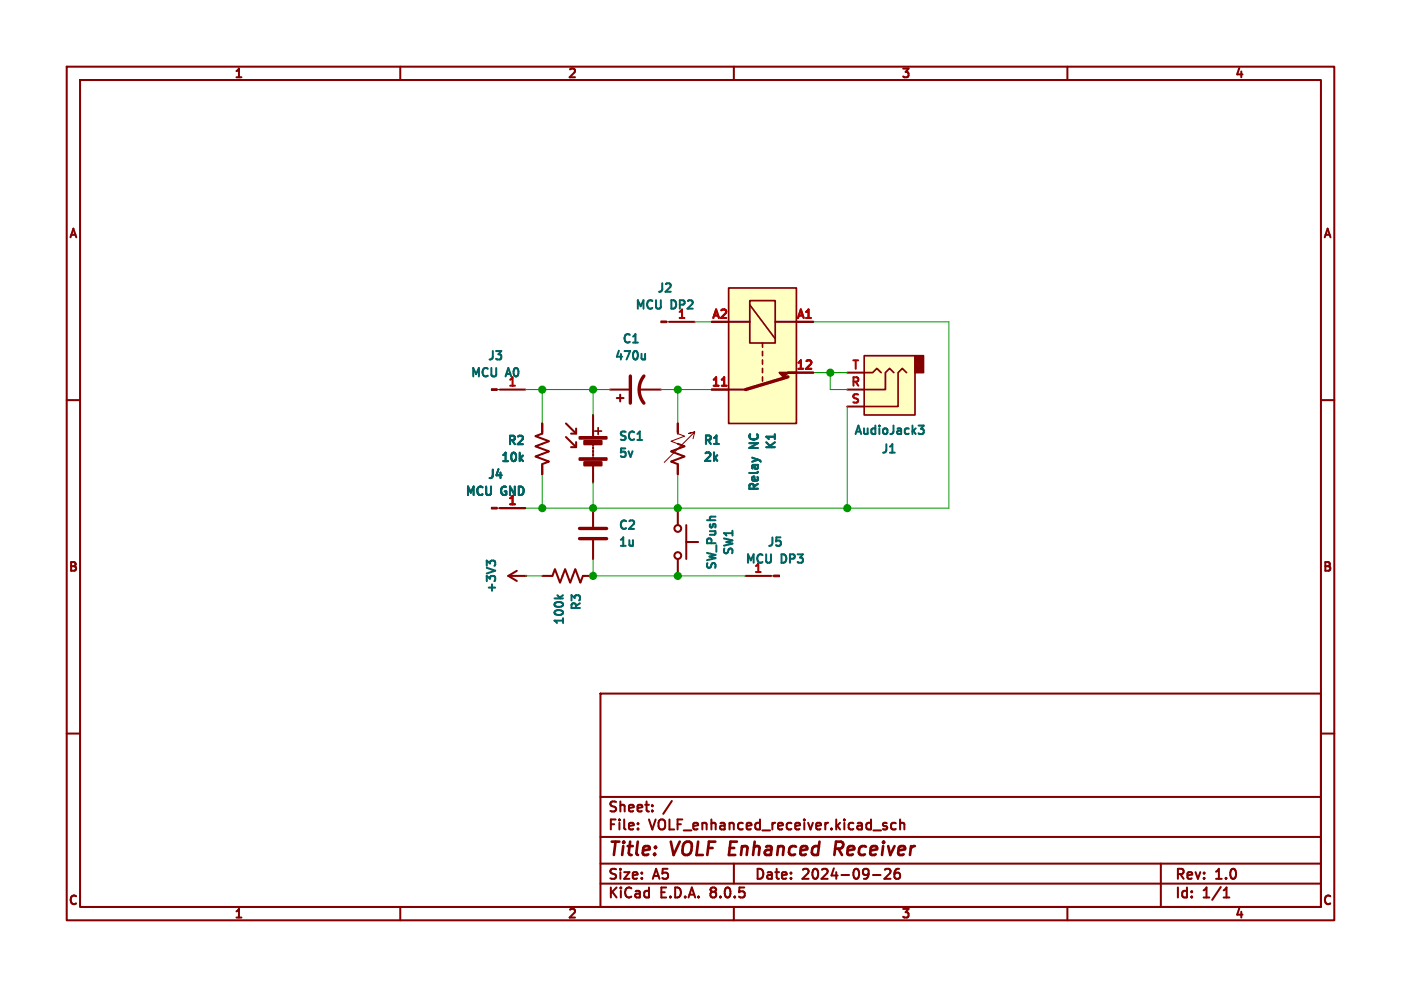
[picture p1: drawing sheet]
<svg xmlns="http://www.w3.org/2000/svg" width="210mm" height="148mm" viewBox="0 0 210 148" stroke-linecap="round" stroke-linejoin="round" font-family="sans-serif">
<g fill="none" stroke="#840000" stroke-width=".3">
<path d="M10 10h190v128h-190zM12 12h186v124h-186zM60 10v2M110 10v2M160 10v2M10 60h2M74.9 58.4h3.8M198 60h2M74.9 76.2h3.8M81.3 63.5v1.5l-1 .4 2 .8-2 .7 2 .8-2 .8 2 .7-1 .4v1.5M84.8 65.5l1.6 1.6M84.8 63.5l1.6 1.5"/>
<path d="M86.4 66.3v.8h-.8M86.4 64.3v.7h-.8M88.9 62.2v3.3M88.9 66.5v.3M88.9 67.1v.2M88.9 67.6v.2M88.9 68.1v.2M88.9 68.6v.2M88.9 69.9v2.5M88.9 76.2v2.8M101.6 76.2v2.5M102.9 78.7v5.1"/>
<path d="M76.2 86.4l1.3 .7M76.2 86.4h2.5M77.5 85.6l-1.3 .8M88.9 81v2.8M101.6 83.8v2.6M102.9 81.3h1.7M10 110h2M90 104h108v32h-108zM90 119.5h108M198 110h2M60 136v2M90 132.5h108"/>
<path d="M90 129.5h108M90 125.5h108M95.6 124.2v.2M95.6 123.5v.1M96.2 131.6v.2M96.2 130.9v.1M97.8 121.5v.2M97.8 120.8v.1M106.6 133.2l-.1 .2 .1 .3M106.6 133.8l-.1 .2v.3l.1 .2M110 136v2M110 129.5v3"/>
<path d="M118.6 131.6v.2M118.6 130.9v.1M130.9 131.2h1.1M132.4 123.7l.2 .2 .3 .1 .1 .1-.2 .3-.4-.1M132.6 130.4l.3-.1 .5 .1a.41 .41 0 0 1 0 .5l-.8 .9h.9M132.9 123.5l-.3-.1-.2 .2M134.3 123.5l-.4-.1-.3 .3v.4l.1 .2h.6M134.8 130.3a.59 .59 0 0 0-.7 .6v.6l.1 .2 .4 .1 .3-.2v-.5l-.1-.2h-.4l-.3 .2M134.9 122.9v1.5M134.9 123.5a.37 .37 0 0 1 .7 .1v.8M160 136v2M174 129.5v6.5"/>
<path d="M183.4 134.6h.9M183.7 133.3l.2-.2v1.5"/>
<circle cx="101.6" cy="79.2" r=".51"/>
<circle cx="101.6" cy="83.3" r=".51"/>
</g>
<path d="M125.7 127.3l.5 .9M126.1 126.2h-.8l-.2 2M126.2 127.2l-1 .1" fill="none" stroke="#840000" stroke-width=".4"/>
<path d="M74.5 58.4h.4M74.5 76.2h.4" fill="none" stroke="#840000" stroke-width=".15"/>
<g fill="#840000" stroke="#840000" stroke-width=".15">
<path d="M73.7 76.1h.8v.2h-.8z"/>
<path d="M73.7 58.3h.8v.2h-.8z"/>
</g>
<path d="M76.5 57.8h.7M76.5 75.6h.7" fill="none" stroke="#a90000" stroke-width=".3"/>
<path d="M86.9 79.2h4M86.9 80.8h4" fill="none" stroke="#840000" stroke-width=".51"/>
<path d="M78 68.7l.4 .5M78.4 68.3l-.5 .5M95.5 66h.8" fill="none" stroke="#006464" stroke-width=".3"/>
<g fill="#840000" stroke="#840000" stroke-width=".3">
<path d="M86.9 68.7h4v.3h-4z"/>
<path d="M86.9 65.5h4v.3h-4z"/>
<path d="M87.6 69.3h2.6v.5h-2.6z"/>
<path d="M87.6 66.1h2.6v.5h-2.6z"/>
</g>
<path d="M89.2 64.6h1M89.7 64.1v1.1" fill="none" stroke="#840000" stroke-width=".25"/>
<circle cx="78.7" cy="86.4" r=".15" fill="#840000"/>
<path d="M94.9 51.4h.7M96.7 53.1v.8M96.7 53.8l-.2 .1h-.3M74.2 84.7v-.4l-.2-.2h-.4l-.2 .4-.4-.4v.7M83.5 89.3l.5 .4M84.4 89.3l-.5 .3" fill="none" stroke="#006464" stroke-width=".3"/>
<path d="M91.4 58.4h2.8M92.5 59.7h1M93 59.2v1M95.8 58.4h3.3M100.3 48.3h3.8M81.3 86.4h1.5l.4-1.1 .7 2.1 .8-2.1 .8 2.1 .7-2.1 .8 2.1 .4-1h1.5M111.8 86.4h3.8" fill="none" stroke="#840000" stroke-width=".3"/>
<path d="M99.9 48.3h.4M115.6 86.4h.4" fill="none" stroke="#840000" stroke-width=".15"/>
<g fill="#840000" stroke="#840000" stroke-width=".15">
<path d="M116 86.2h.8v.3h-.8z"/>
<path d="M99.1 48.1h.8v.3h-.8z"/>
</g>
<path d="M101.9 47.7h.7M113.3 85.8h.7" fill="none" stroke="#a90000" stroke-width=".3"/>
<path d="M94.5 56.4v4.1M96.5 56.4a3.3 3.3 0 0 0 0 4.1" fill="none" stroke="#840000" stroke-width=".51"/>
<path d="M129.5 53.3h7.7v8.9h-7.7z" fill="#ffffc2"/>
<path d="M137.2 53.3h1.2v2.6h-1.2z" fill="#840000" stroke="#840000" stroke-width=".25"/>
<path d="M129.5 53.3h7.7v8.9h-7.7zM129.5 55.9h1.3l.6-.7 .7 .7M134 55.9l-.7-.7-.6 .7v2.5h-3.2M135.9 55.9l-.6-.7-.7 .7v5.1h-5.1" fill="none" stroke="#840000" stroke-width=".25"/>
<path d="M127 58.4h2.5M127 55.9h2.5M127 61h2.5" fill="none" stroke="#840000" stroke-width=".3"/>
<path d="M133.4 67.9h.7M137.7 63.8h.8l-.5 .5 .4 .1v.6l-.2 .1h-.3l-.2-.1" fill="none" stroke="#006464" stroke-width=".3"/>
<path d="M109.2 43.2h10.2v20.3h-10.2z" fill="#ffffc2"/>
<path d="M109.2 43.2h10.2v20.3h-10.2zM112.4 45.1h3.8v6.3h-3.8zM112.4 45.7l3.8 5.1M114.3 51.4v.7M114.3 52.7v.6M114.3 54v.6M114.3 55.2v.7M114.3 56.5v.7" fill="none" stroke="#840000" stroke-width=".25"/>
<path d="M106.7 48.3h5.7M106.7 58.4h5.1M116.2 48.3h5.7M119.4 55.9h2.5M74.9 76.2h3.8M81.3 63.5v1.3M81.3 69.9v1.2M101.6 66.5l1 .4-2 .8 2 .8-2 .7 1 .4v1.5M101.6 63.5v1.5" fill="none" stroke="#840000" stroke-width=".3"/>
<path d="M118.1 56.5l-6.3 1.9" fill="none" stroke="#840000" stroke-width=".51"/>
<path d="M116.8 55.9h2.6h-1.3l-.6 .6z" fill="#840000" stroke="#840000" stroke-width=".3"/>
<path d="M108.2 57.8h.7M120.8 55.3h.8M121.6 54.2v.4M76.5 75.6h.7" fill="none" stroke="#a90000" stroke-width=".3"/>
<path d="M78 68.7l.4 .5M78.4 68.3l-.5 .5M107 66.6h.8M112.8 68.6l.8 .3M116.1 65.1v.7" fill="none" stroke="#006464" stroke-width=".3"/>
<path d="M101.6 65l1 .4-2 .8 1 .3M103.9 65.8l.2-1-1 .2 1-.2-4.5 4.5" fill="none" stroke="#840000" stroke-width=".15"/>
<g fill="none" stroke="#009600" stroke-width=".15">
<path d="M78.7 58.4h12.7M81.3 58.4v5.1M88.9 58.4v3.8M99.1 58.4h7.6M101.6 58.4v5.1M104.1 48.3h2.6M121.9 48.3h20.3v27.9h-63.5M121.9 55.9h5.1M124.5 55.9v2.5h2.5M81.3 71.1v5.1M88.9 72.4v3.8M101.6 71.1v5.1"/>
<path d="M127 61v15.2M78.7 86.4h2.6M88.9 83.8v2.6h22.9"/>
</g>
<g fill="#009600" stroke="#009600" stroke-width=".3">
<circle cx="81.3" cy="76.2" r=".46"/>
<circle cx="88.9" cy="58.4" r=".46"/>
<circle cx="81.3" cy="58.4" r=".46"/>
<circle cx="88.9" cy="86.4" r=".46"/>
<circle cx="88.9" cy="76.2" r=".46"/>
<circle cx="101.6" cy="86.4" r=".46"/>
<circle cx="101.6" cy="76.2" r=".46"/>
<circle cx="101.6" cy="58.4" r=".46"/>
<circle cx="127" cy="76.2" r=".46"/>
<circle cx="124.5" cy="55.9" r=".46"/>
</g>
<g font-size="2.8" fill="#840000">
<text x="91" y="128.9">Title:</text>
<text x="100.7" y="128.9">VOLF Enhanced</text>
<text x="126.7" y="128.9">Receiver</text>
</g>
<g font-size="2.1" fill="#840000">
<text x="91" y="124.9">File:</text>
<text x="91" y="122.2">Sheet:</text>
<text x="97.6" y="124.9">VOLF_enhanced_receiver.kicad_sch</text>
<text x="99.7" y="122.2">/</text>
<text x="91" y="135.1">KiCad</text>
<text x="91" y="132.3">Size:</text>
<text x="98.1" y="132.3">A5</text>
<text x="99.2" y="135.1">E.D.A.</text>
<text x="107.2" y="135.1">8.0.5</text>
<text x="113" y="132.3">Date:</text>
<text x="120.5" y="132.3">2024-09-26</text>
<text x="176" y="132.3">Rev:</text>
<text x="176" y="135.1">Id:</text>
<text x="180.6" y="135.1">1/1</text>
<text x="182.4" y="132.3">1.0</text>
</g>
<g font-size="1.8" fill="#840000">
<text x="35" y="12.1">1</text>
<text x="85" y="12.1">2</text>
<text x="135" y="12.1">3</text>
<text x="185" y="12.1">4</text>
<text x="10.1" y="36.1">A</text>
<text x="198.1" y="36.1">A</text>
<text x="10" y="86.1">B</text>
<text x="198" y="86.1">B</text>
<text x="10" y="136.1">C</text>
<text x="198" y="136.1">C</text>
<text x="35" y="138.1">1</text>
<text x="85" y="138.1">2</text>
<text x="135" y="138.1">3</text>
<text x="185" y="138.1">4</text>
</g>
<g font-size="1.8" fill="#006464">
<text x="95" y="46.8">MCU</text>
<text x="98.3" y="44.3">J2</text>
<text x="100.7" y="46.8">DP2</text>
<text x="101.3" y="47.9">1</text>
<text x="93" y="51.9">C1</text>
<text x="70.3" y="57">MCU</text>
<text x="72.9" y="54.4">J3</text>
<text x="75.9" y="58">1</text>
<text x="76" y="57">A0</text>
<text x="91.9" y="54.4">470u</text>
<text x="127.8" y="65.6">AudioJack3</text>
<text x="74.9" y="69.7">10k</text>
<text x="75.8" y="67.1">R2</text>
<text x="92.5" y="69">5v</text>
<text x="92.5" y="66.5">SC1</text>
<text x="105.2" y="67.1">R1</text>
<text x="105.2" y="69.6">2k</text>
<text x="114.1" y="67.2" transform="rotate(-90 114.1 67.2)">NC</text>
<text x="116.7" y="67.7" transform="rotate(-90 116.7 67.7)">K1</text>
<text x="131.9" y="68.4">J1</text>
<text x="69.5" y="74.8">MCU</text>
<text x="72.9" y="72.2">J4</text>
<text x="75.2" y="74.8">GND</text>
<text x="114.1" y="73.9" transform="rotate(-90 114.1 73.9)">Relay</text>
<text x="92.5" y="79.8">C2</text>
<text x="92.5" y="82.4">1u</text>
<text x="110.3" y="83.5" transform="rotate(-90 110.3 83.5)">SW1</text>
<text x="114.8" y="82.4">J5</text>
<text x="74.8" y="89.2" transform="rotate(-90 74.8 89.2)">+3V3</text>
<text x="107.8" y="85.7" transform="rotate(-90 107.8 85.7)">SW_Push</text>
<text x="111.5" y="84.9">MCU</text>
<text x="112.7" y="86">1</text>
<text x="117.2" y="84.9">DP3</text>
<text x="84.9" y="94" transform="rotate(-90 84.9 94)">100k</text>
<text x="87.5" y="91.8" transform="rotate(-90 87.5 91.8)">R3</text>
</g>
<g font-size="1.8" fill="#a90000">
<text x="106.5" y="47.9">A2</text>
<text x="119.2" y="47.9">A1</text>
<text x="106.4" y="58">11</text>
<text x="119.1" y="55.5">12</text>
<text x="127.3" y="58">R</text>
<text x="127.5" y="55.5">T</text>
<text x="127.3" y="60.6">S</text>
<text x="75.9" y="75.8">1</text>
</g>
</svg>
